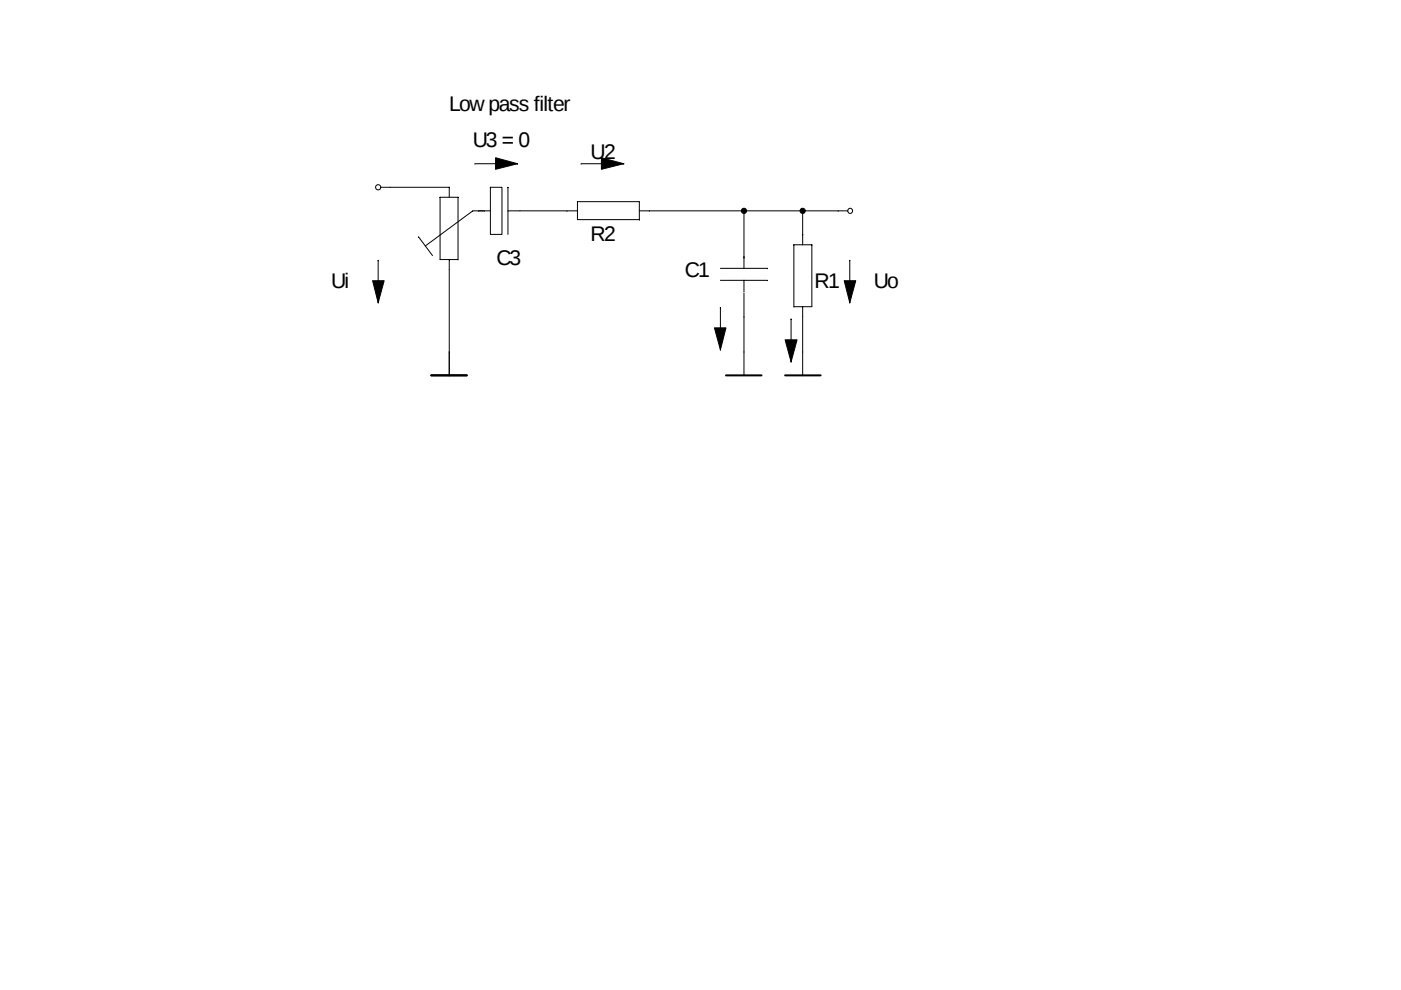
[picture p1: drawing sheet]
<svg xmlns="http://www.w3.org/2000/svg" width="297mm" height="210mm" viewBox="0 0 297 210" stroke-linecap="round" stroke-linejoin="round" font-family="sans-serif">
<g fill="none" stroke="#000" stroke-width=".21">
<path d="M80.7 39.8l14.5-.1v2.1M100.7 34.8l9-.1-4.6-1.3v2.5l4.6-1.1M104 39.7h2.4v10h-2.4zM107.7 39.8v9.9M123.2 34.8l9-.1-4.7-1.3v2.5l4.7-1.1M80.2 55.3v8.9l1.2-4.7h-2.4l1.2 4.8M88.7 50.3l3 3.9M95.2 55.1v24.6M97.1 41.8h-3.8v13.2l3.8 .1M97.1 41.9v13.1M100.2 44.8l-10 7.4M100.2 44.7l2.5 .1"/>
<path d="M104 44.7l-2.6 .1M107.7 44.8h12.5M120.2 44.7l2.2 .1M122.4 42.8h13.2M135.6 44.7l2.1 .1M135.6 42.8v3.9l-13.2-.1v-3.8M137.7 44.7h32.5v7.2M152.7 59.4l10 .1M152.7 56.9l10 .1M157.7 59.5v2.4M157.7 54.5v2.4M157.7 44.7v10.1"/>
<path d="M168.3 51.9h3.8v13.1l-3.8 .1M168.3 52v13M170.2 44.7l7.5 .1M177.7 44.7l2 .1M180.2 55.3v8.9l1.2-4.7h-2.4l1.2 4.8M152.7 65.3v8.9l1.2-4.7h-2.4l1.2 4.8M157.7 62.1v17.6M167.7 67.7v9l1.3-4.6h-2.5l1.2 4.7M170.2 65.1v14.6"/>
<circle cx="80.2" cy="39.7" r=".55"/>
<circle cx="157.7" cy="44.7" r=".55"/>
<circle cx="170.2" cy="44.7" r=".55"/>
<circle cx="180.2" cy="44.7" r=".53"/>
</g>
<g fill="#000">
<circle cx="157.7" cy="44.7" r=".55"/>
<circle cx="170.2" cy="44.7" r=".55"/>
</g>
<path d="M91.4 79.6h7.6M153.9 79.6h7.6M166.5 79.6h7.5" fill="none" stroke="#000" stroke-width=".42"/>
<g fill="#000">
<path d="M105.1 33.4l4.6 1.3-4.6 1.2z" fill-rule="evenodd"/>
<path d="M127.5 33.4l4.7 1.3-4.7 1.2z" fill-rule="evenodd"/>
<path d="M79 59.5h2.4l-1.2 4.7z" fill-rule="evenodd"/>
<path d="M151.5 69.5h2.4l-1.2 4.7z" fill-rule="evenodd"/>
<path d="M166.5 72.1h2.5l-1.3 4.6z" fill-rule="evenodd"/>
<path d="M179 59.5h2.4l-1.2 4.7z" fill-rule="evenodd"/>
</g>
<g font-size="4.5">
<text x="95.3" y="23.6">Lowpass filter</text>
<text x="100.2" y="31.2">U3 = 0</text>
<text x="125.2" y="33.7">U</text>
<text x="128.1" y="33.7">2</text>
<text x="125.2" y="51.1">R2</text>
<text x="105.2" y="56.1">C3</text>
<text x="145.2" y="58.7">C1</text>
<text x="70.2" y="61.1">Ui</text>
<text x="172.7" y="61.1">R1</text>
<text x="185.3" y="61.1">Uo</text>
</g>
</svg>
